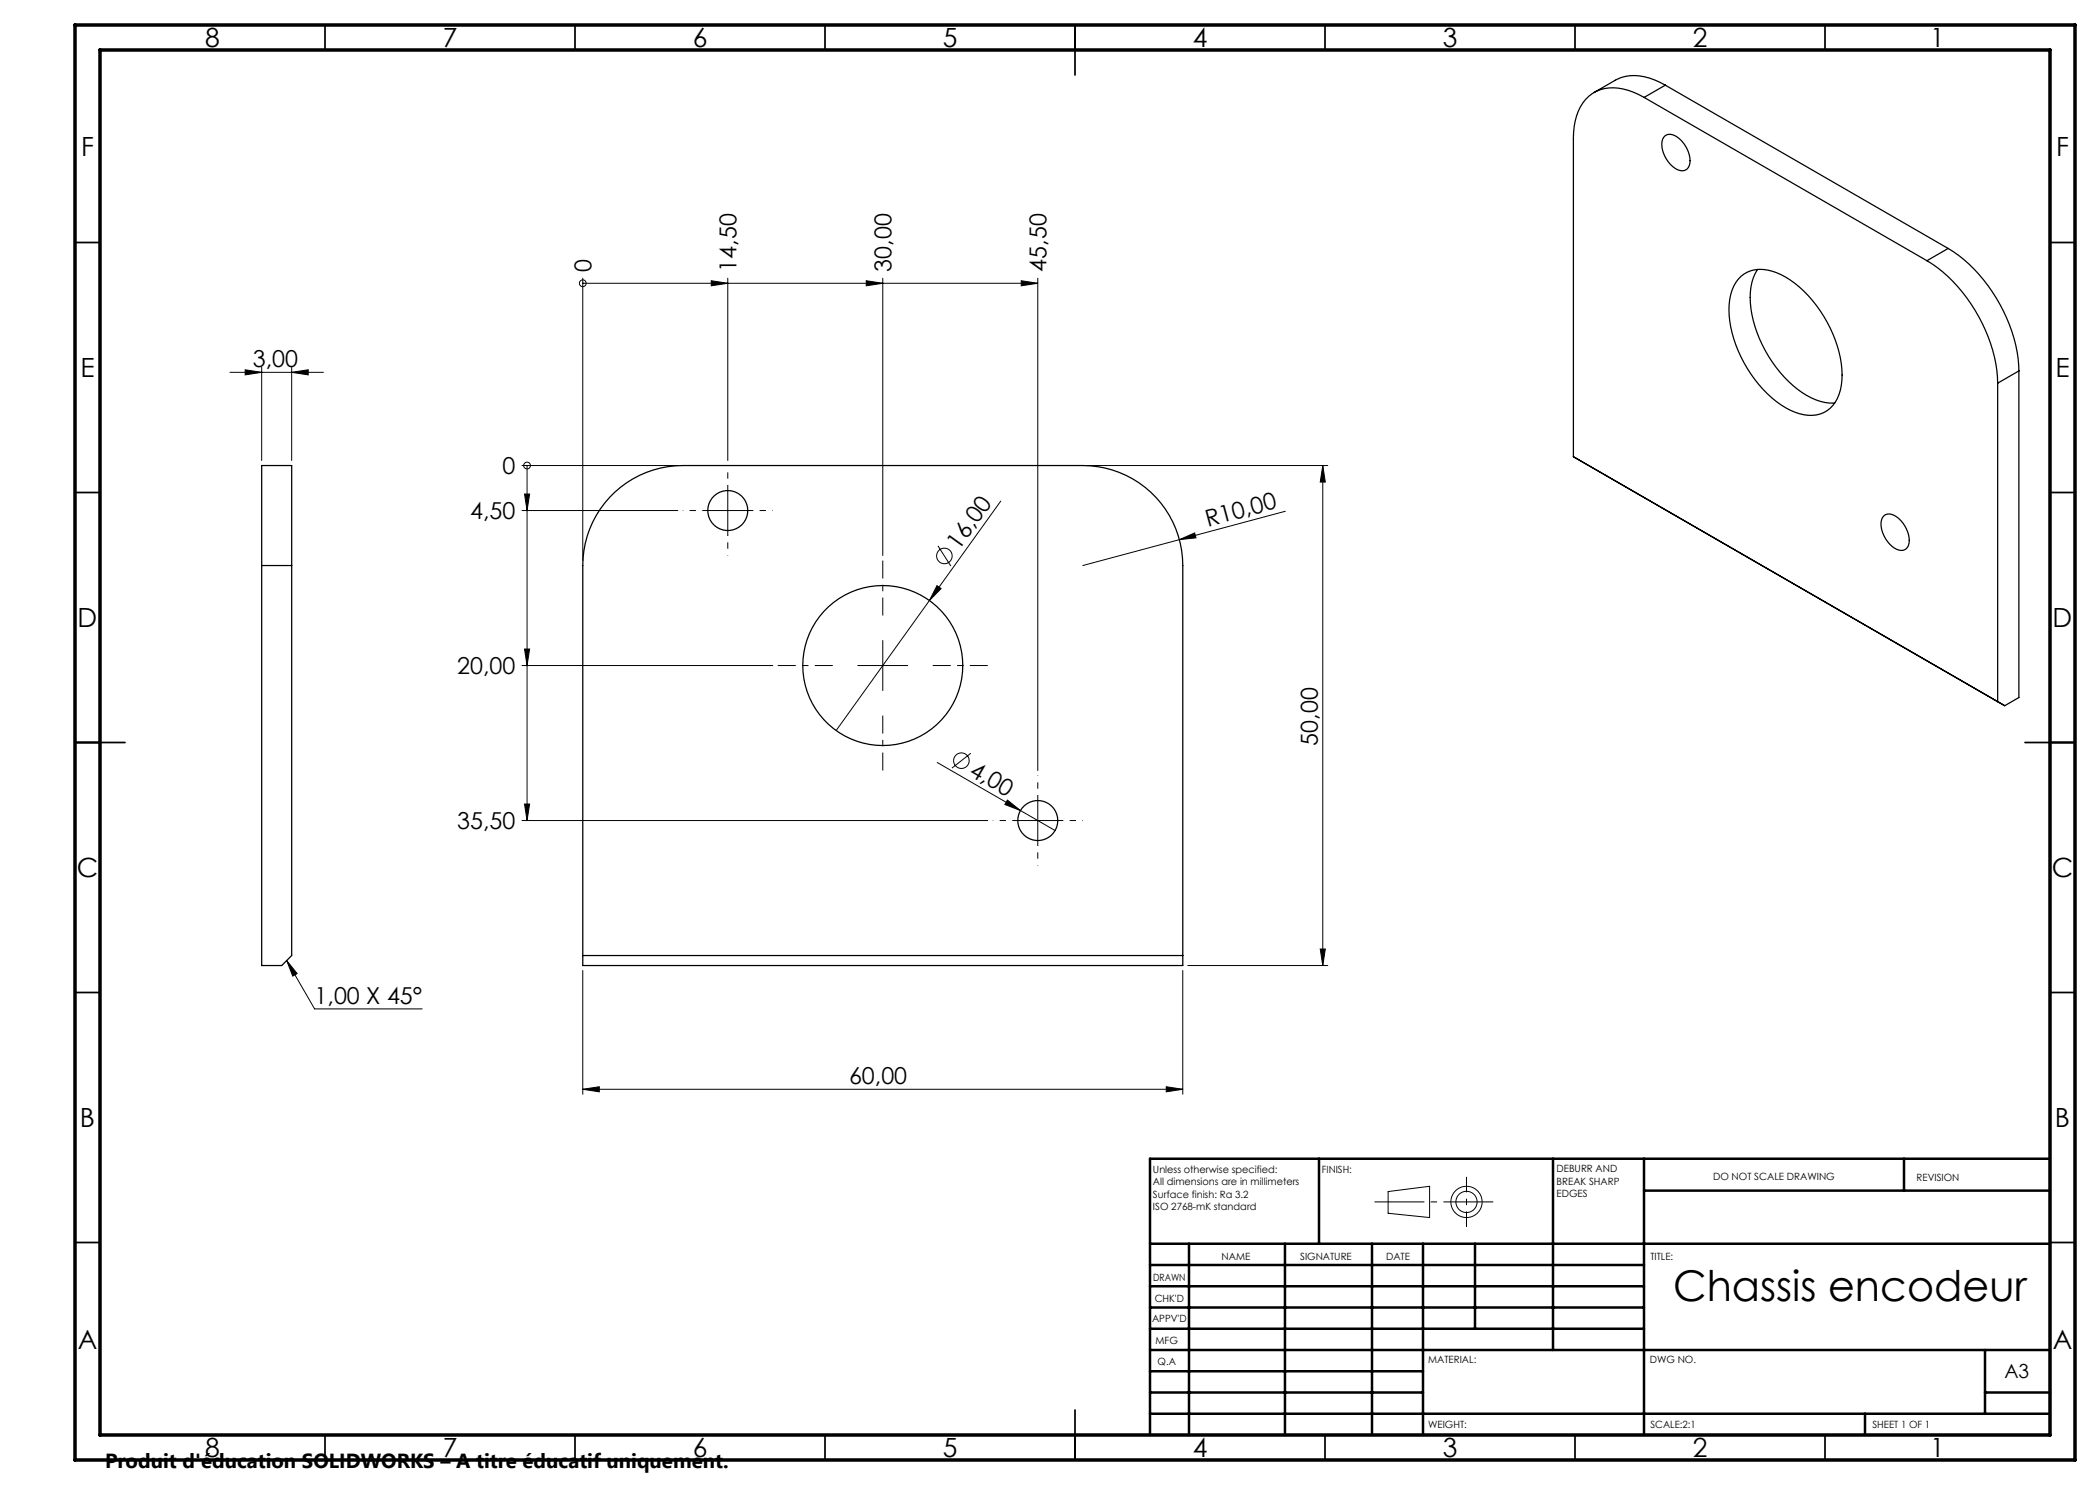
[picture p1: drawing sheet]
<svg xmlns="http://www.w3.org/2000/svg" width="420mm" height="297mm" viewBox="0 0 420 297" stroke-linecap="round" stroke-linejoin="round" font-family="sans-serif">
<g fill="none" stroke="#000" stroke-width=".25">
<path d="M328.8 19.5a11.1 11.1 0 0 0-8.8-1.5 8.4 8.4 0 0 0-5.2 7.3l-.1 2.4v63.6M328.8 19.5l56.6 32.6M333.1 17a11.1 11.1 0 0 0-8.9-1.5l-5.4 3M333.1 17l-4.3 2.5M333.1 17l56.5 32.7M333 27.2a2.16 2.16 0 0 1 2.9 .5 5.7 5.7 0 0 1 2 5.4 1.74 1.74 0 0 1-2.9 .5 5.8 5.8 0 0 1-2.5-5.7zM348.2 55.3a6.5 6.5 0 0 1 7-.8 22 22 0 0 1 10.8 11.1 19.5 19.5 0 0 1 2.1 12.4 6.1 6.1 0 0 1-8.2 4.7 20 20 0 0 1-10.5-9 21.7 21.7 0 0 1-3.5-13.8 7.7 7.7 0 0 1 2.3-4.6zM351.5 53.9a11.9 11.9 0 0 0-1.1 9 25.4 25.4 0 0 0 10.9 16.2 9.9 9.9 0 0 0 5.6 1.5M385.4 52.1a31.3 31.3 0 0 1 14.1 24.5M389.6 49.7a31.3 31.3 0 0 1 14.2 24.5M389.6 49.7l-4.2 2.4M399.5 76.6v63.7"/>
<path d="M403.8 74.2l-4.3 2.4M403.8 74.2v65.3l-2.9 1.6-86.2-49.8M121.9 99.5a20 20 0 0 1 14.7-6.4h80a20 20 0 0 1 20 20v80h-120v-80a20 20 0 0 1 5.3-13.6zM314.7 91.3l1.4 .9M52.3 113.1v-20h6v20M52.3 113.1v80h4l2-2v-78M52.3 113.1h6M376.8 103.1a2.16 2.16 0 0 1 2.9 .6 5.7 5.7 0 0 1 2 5.3 1.74 1.74 0 0 1-2.9 .6 5.8 5.8 0 0 1-2.4-5.8zM116.6 191.1h120"/>
<circle cx="145.6" cy="102.1" r="4"/>
<circle cx="176.6" cy="133.1" r="16"/>
<circle cx="207.6" cy="164.1" r="4"/>
</g>
<g fill="none" stroke="#000" stroke-width=".2">
<path d="M116.6 56.7h.1M116.6 55.6v56.5M116.6 56.7h91M142.3 56.1l3.3 .6-3.3 .5zM145.6 55.6v36.5M173.3 56.1l3.3 .6-3.3 .5zM176.6 55.6v55.5M204.3 56.1l3.3 .6-3.3 .5zM207.6 55.6v98.5M46 74.5h18.7M49 74l3.3 .5-3.3 .5zM52.3 73.5v18.6"/>
<path d="M58.3 74.5l3.3-.5v1zM58.3 73.5v18.6M104.4 93.1h31.2M104.9 98.8h1l-.5 3.3zM105.4 93.1h.1M105.4 93.1v71M145.6 97.1v10M217.6 93.1h48M264.6 93.1l.5 3.3h-1.1zM264.6 93.1v100M104.4 102.1h31.2M140.6 102.1h10"/>
<path d="M187.4 117.1l.8 .6-2.3 2.4zM187.6 109.2l2.6 4M200.2 100.2l-33 45.9M235.9 107.9l3-1.3 .3 1zM257.1 102.3l-40.5 10.8M104.4 133.1h50.2M104.9 129.8h1l-.5 3.3zM171.6 133.1h10M176.6 128.1v10M187.4 152.5l23.6 13.6M194.2 150.7l-3.8 2.9M207.6 159.1v10"/>
<path d="M104.4 164.1h93.2M104.9 160.8h1l-.5 3.3zM201.5 160l2.6 2.1-3.1-1.2zM202.6 164.1h10M57.3 192.1l2.1 2.6-.9 .5zM57.3 192.1l5.6 9.7h21.5M116.6 194.1v24.8M236.6 194.1v24.8M237.6 193.1h28M264 189.8h1.1l-.5 3.3zM116.6 217.9l3.3-.6v1.1zM116.6 217.9h120"/>
<path d="M233.3 217.3l3.3 .6-3.3 .5zM277.6 238.3l8.3-1v6.2l-8.3-.8z"/>
<circle cx="116.6" cy="56.7" r=".68"/>
<circle cx="105.4" cy="93.1" r=".68"/>
<circle cx="188.9" cy="111.2" r="1.56"/>
<circle cx="192.3" cy="152.1" r="1.56"/>
<circle cx="293.3" cy="240.4" r="3.1"/>
<circle cx="293.3" cy="240.4" r="2.12"/>
</g>
<path d="M166.6 133.1h-11M176.6 123.1v-11M186.6 133.1h11M176.6 143.1v11" fill="none" stroke="#000" stroke-width=".2" stroke-dasharray="15.2 1.3 1.3 1.3" stroke-dashoffset="11.6" stroke-linecap="butt"/>
<path d="M145.6 97.1v-4M140.6 102.1h-4M145.6 107.1v4M150.6 102.1h4M207.6 159.1v-4M202.6 164.1h-4M207.6 169.1v4M212.6 164.1h4" fill="none" stroke="#000" stroke-width=".2" stroke-dasharray="15.2 1.3 1.3 1.3" stroke-dashoffset="15.1" stroke-linecap="butt"/>
<path d="M293.3 235.4v10" fill="none" stroke="#000" stroke-width=".2" stroke-dasharray="15.2 1.3 1.3 1.3" stroke-dashoffset="12.1" stroke-linecap="butt"/>
<path d="M298.7 240.4h-23.8" fill="none" stroke="#000" stroke-width=".2" stroke-dasharray="15.2 1.3 1.3 1.3" stroke-dashoffset="5.3" stroke-linecap="butt"/>
<g fill="none" stroke="#000" stroke-width=".35">
<path d="M65 5v5M115 5v5M165 5v5M215 5v10M265 5v5M315 5v5M365 5v5M15 48.5h5M410 48.5h5M15 98.5h5M410 98.5h5M15 148.5h10"/>
<path d="M405 148.5h10M15 198.5h5M410 198.5h5M15 248.5h5M410 248.5h5M65 287v5M115 287v5M165 287v5M215 282v10M265 287v5M315 287v5M365 287v5"/>
</g>
<g fill="none" stroke="#000" stroke-width=".5">
<path d="M263.8 231.8v17M310.6 231.8v38.2M328.8 231.8v55.2M328.8 238.1h81.2M380.8 231.8v6.3M410 231.8h-180v55.2M230 248.8h180M230 257.3h98.8M230 253h98.8M237.8 248.8v38.2M257 248.8v38.2M274.4 248.8v38.2"/>
<path d="M284.6 248.8v38.2M295 248.8v17M230 265.8h98.8M230 261.5h98.8M230 278.5h54.6M230 274.3h54.6M230 270h180M397 278.5h13M397 270v12.8M230 282.8h180M373 282.8v4.2"/>
</g>
<path d="M15 5h400v287h-400zM20 10h390v277h-390z" fill="none" stroke="#000" stroke-width=".7"/>
<g fill="#000">
<path d="M235.9 107.9l3-1.3 .3 1zM187.4 117.1l.8 .6-2.3 2.4zM201.5 160l2.6 2.1-3.1-1.2z"/>
<path d="M142.3 56.1l3.3 .6-3.3 .5zM173.3 56.1l3.3 .6-3.3 .5zM204.3 56.1l3.3 .6-3.3 .5z"/>
<path d="M49 74l3.3 .5-3.3 .5zM58.3 74.5l3.3-.5v1zM57.3 192.1l2.1 2.6-.9 .5z"/>
<path d="M264.6 93.1l.5 3.3h-1.1zM264 189.8h1.1l-.5 3.3z"/>
<path d="M104.9 98.8h1l-.5 3.3zM104.9 129.8h1l-.5 3.3zM104.9 160.8h1l-.5 3.3z"/>
<path d="M233.3 217.3l3.3 .6-3.3 .5zM116.6 217.9l3.3-.6v1.1z"/>
</g>
<text font-size="8.5" x="334.6" y="260.3">Chassis encodeur</text>
<g font-size="5.3">
<text x="41" y="9.5">8</text>
<text x="88.5" y="9.5">7</text>
<text x="138.5" y="9.5">6</text>
<text x="188.5" y="9.5">5</text>
<text x="238.5" y="9.5">4</text>
<text x="288.5" y="9.5">3</text>
<text x="338.5" y="9.5">2</text>
<text x="386" y="9.5">1</text>
<text x="16.2" y="31.2">F</text>
<text x="411.2" y="31.2">F</text>
<text x="16.1" y="75.5">E</text>
<text x="411.1" y="75.5">E</text>
<text x="15.5" y="125.5">D</text>
<text x="410.5" y="125.5">D</text>
<text x="15.4" y="175.5">C</text>
<text x="410.4" y="175.5">C</text>
<text x="16" y="225.5">B</text>
<text x="411" y="225.5">B</text>
<text x="15.5" y="269.7">A</text>
<text x="410.5" y="269.7">A</text>
<text x="41" y="291.5">8</text>
<text x="88.5" y="291.5">7</text>
<text x="138.5" y="291.5">6</text>
<text x="188.5" y="291.5">5</text>
<text x="238.5" y="291.5">4</text>
<text x="288.5" y="291.5">3</text>
<text x="338.5" y="291.5">2</text>
<text x="386" y="291.5">1</text>
</g>
<g font-size="4.7">
<text x="118.3" y="54.3" transform="rotate(-90 118.3 54.3)">0</text>
<text x="147.3" y="54.3" transform="rotate(-90 147.3 54.3)">14,50</text>
<text x="178.3" y="54.3" transform="rotate(-90 178.3 54.3)">30,00</text>
<text x="209.3" y="54.3" transform="rotate(-90 209.3 54.3)">45,50</text>
<text x="50.6" y="73.5">3,00</text>
<text x="100.5" y="94.9">0</text>
<text x="94.1" y="103.9">4,50</text>
<text x="241.6" y="105.4" transform="rotate(-15 241.6 105.4)">R10,00</text>
<text x="191.8" y="110.1" transform="rotate(-54 191.8 110.1)">16,00</text>
<text x="91.5" y="134.9">20,00</text>
<text x="263.5" y="149.1" transform="rotate(-90 263.5 149.1)">50,00</text>
<text x="193.6" y="154.9" transform="rotate(30 193.6 154.9)">4,00</text>
<text x="91.5" y="165.9">35,50</text>
<text x="62.9" y="200.8">1,00 X 45°</text>
<text x="169.8" y="216.8">60,00</text>
</g>
<text font-size="4.1" x="21" y="293.7">Produit d'éducation SOLIDWORKS – A titre éducatif uniquement.</text>
<text font-size="3.9" x="400.9" y="275.5">A3</text>
<g font-size="2">
<text x="230.6" y="234.6">Unless otherwise specified:</text>
<text x="230.6" y="237.1">All dimensions are in millimeters</text>
<text x="230.6" y="239.6">Surface finish: Ra 3.2</text>
<text x="264.4" y="234.6">FINISH:</text>
<text x="311.3" y="234.5">DEBURR AND</text>
<text x="311.3" y="237">BREAK SHARP</text>
<text x="311.3" y="239.5">EDGES</text>
<text x="342.6" y="236">DO NOT SCALE DRAWING</text>
<text x="383.3" y="236.2">REVISION</text>
<text x="230.6" y="242.1">ISO 2768-mK standard</text>
<text x="244.3" y="252">NAME</text>
<text x="260" y="251.9">SIGNATURE</text>
<text x="277.2" y="251.9">DATE</text>
<text x="330.1" y="251.9">TITLE:</text>
<text x="230.6" y="256.1">DRAWN</text>
<text x="230.9" y="260.3">CHK'D</text>
<text x="230.4" y="264.4">APPV'D</text>
<text x="231.1" y="268.8">MFG</text>
<text x="231.5" y="273">Q.A</text>
<text x="285.6" y="272.5">MATERIAL:</text>
<text x="330" y="272.5">DWG NO.</text>
<text x="285.6" y="285.5">WEIGHT:</text>
<text x="330.1" y="285.6">SCALE:2:1</text>
<text x="374.5" y="285.6">SHEET 1 OF 1</text>
</g>
</svg>
